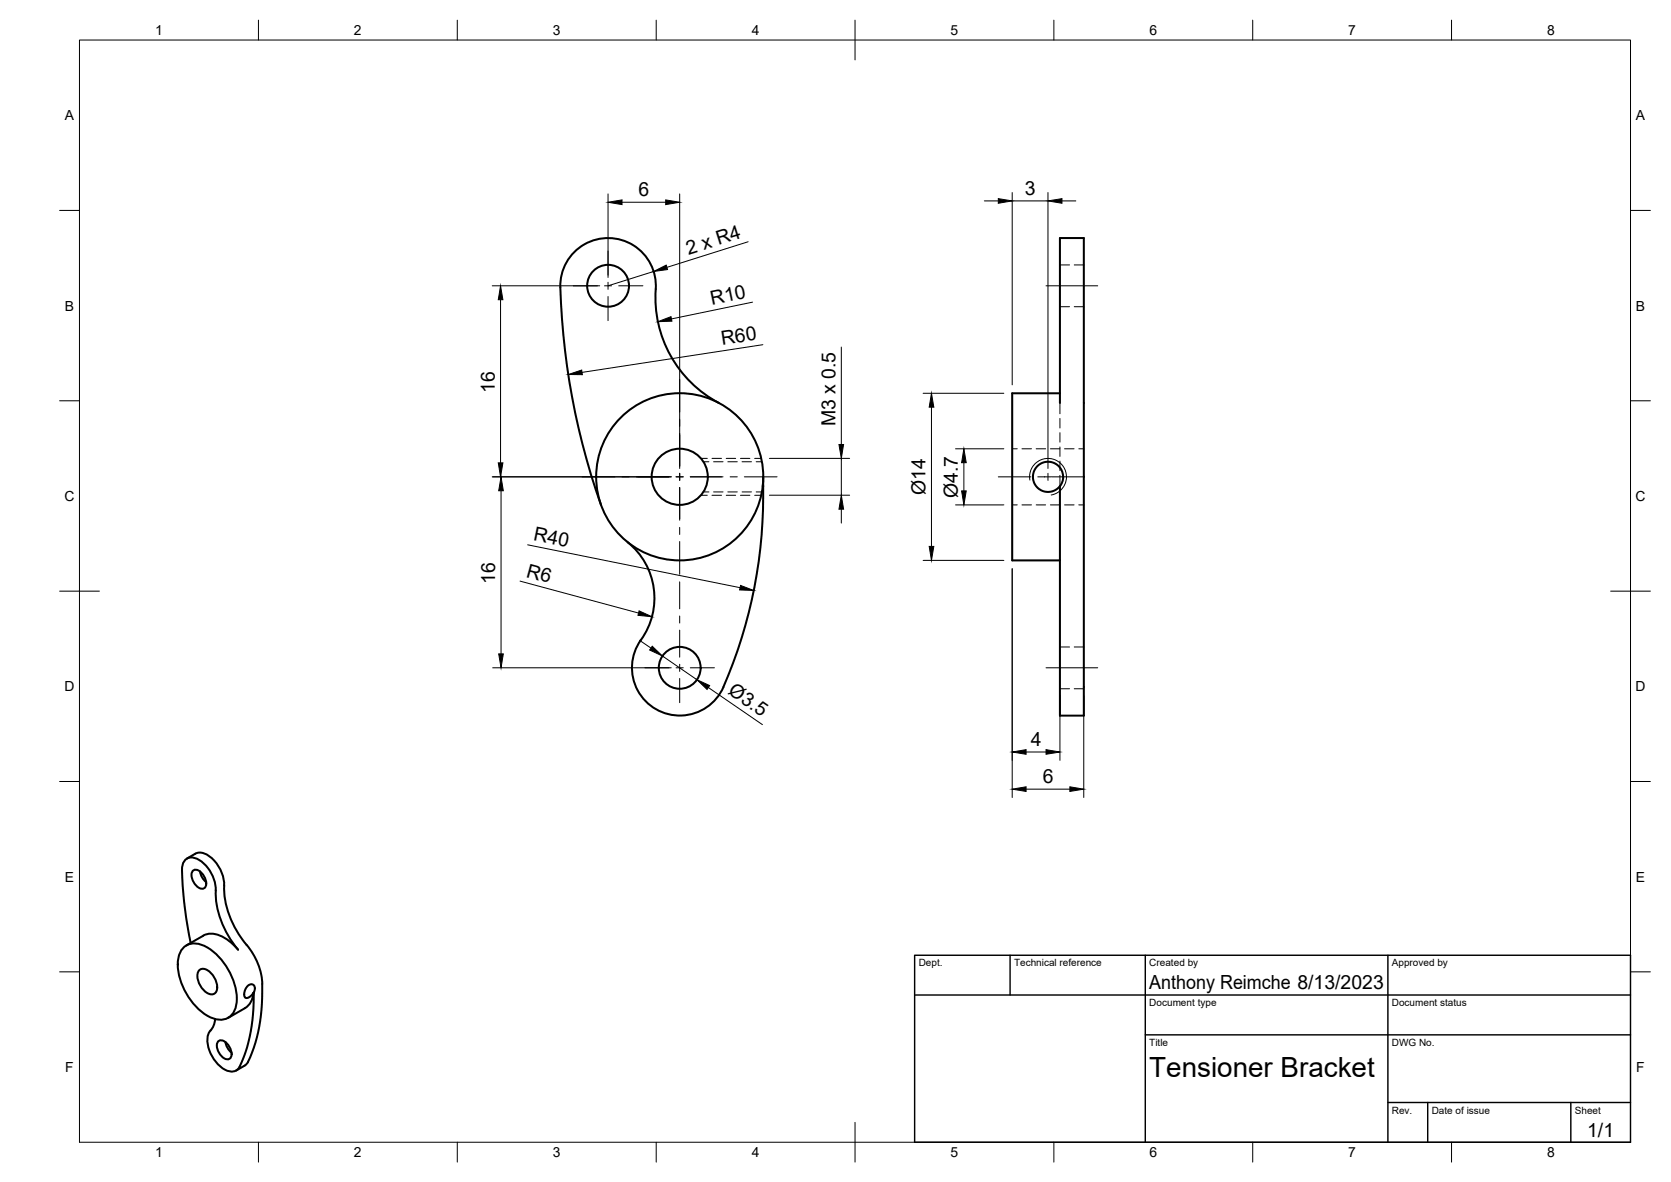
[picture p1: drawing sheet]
<svg xmlns="http://www.w3.org/2000/svg" width="420mm" height="297mm" viewBox="0 0 420 297" stroke-linecap="round" stroke-linejoin="round" font-family="sans-serif">
<!-- layer: Visible -->
<g fill="none" stroke="#000" stroke-width=".51">
<path d="M266.5 98.8h-12v42h12M180.7 101.3a30.2 30.2 0 0 1-15.8-29.7 12 12 0 0 0-12.3-11.8 12 12 0 0 0-11.7 12.4 180.4 180.4 0 0 0 10.2 54.6M191.9 119.8v2.4M266.5 101.3v-41.5h6v120h-6v-57.6M157.8 136.2a18.2 18.2 0 0 1 2.7 25.6 12 12 0 0 0 5 16.7 12 12 0 0 0 16.4-5.8M191.8 122.2h.1M191.9 122.2a120.6 120.6 0 0 1-10 50.5M48.4 218.9a1.58 1.58 0 0 1 2.4 .6l.9 1.5a1.58 1.58 0 0 1-.8 2.4 3.4 3.4 0 0 1-2.5-4.5zM49.1 214.5a4.2 4.2 0 0 1 4.8 1.8 9.2 9.2 0 0 1 2.5 6.2M49.1 214.5l-2.1 1.3M50.3 219l.5 1.5 1 1.2M45.9 238.4a4.2 4.2 0 0 1 5.1-.8 15.7 15.7 0 0 1 8.5 14.6 4.2 4.2 0 0 1-6.3 3.6 15.7 15.7 0 0 1-8.4-14.6l.2-1.1z"/>
<path d="M47.9 237a94.4 94.4 0 0 1-2.1-19.1 2.54 2.54 0 0 1 1.6-2.3 2.54 2.54 0 0 1 2.7 .5 9.5 9.5 0 0 1 4.1 8.7 23.4 23.4 0 0 0 5.7 13.9M51.1 235.1l-4.2 2.5M51.1 235.1a5.5 5.5 0 0 1 6 1l2.8 2.5M56.4 222.5a23.3 23.3 0 0 0 6.3 15.8 17 17 0 0 1 3.2 12.5 38.9 38.9 0 0 1-3.5 16M50.2 243.8a2.3 2.3 0 0 1 3 .9 4.6 4.6 0 0 1 1.2 4.5 1.74 1.74 0 0 1-2.9-.1 4.8 4.8 0 0 1-1.6-5zM61.6 253.3l-4.2 2.5M63.8 249.4v.1M63.8 249.4l-.6 2.1-.7 1.1-.9 .7M63.8 249.5a39.9 39.9 0 0 1-3.9 19 2.79 2.79 0 0 1-4-.1 8.7 8.7 0 0 1-3.5-8.5l1.3-2.2 .4-1.6M64.1 248.4l-.3 1.1M64.1 248.4l-.1-.6-.4-.4h-.6l-.6 .2-.8 1.4-.2 .7 .1 .8 .4 .3 .6-.1 1.3-1.3M54.8 261.8a1.58 1.58 0 0 1 2.4 .6l.8 1.4a1.58 1.58 0 0 1-.7 2.4 3.4 3.4 0 0 1-2.5-4.4z"/>
<path d="M56.7 261.9l.5 1.4 1 1.2M61.5 267.8l-2.1 1.2M62.4 266.8l-.9 1"/>
<circle cx="152.9" cy="71.8" r="5.3"/>
<circle cx="170.9" cy="119.8" r="7.1"/>
<circle cx="170.9" cy="119.8" r="21"/>
<circle cx="263.5" cy="119.8" r="3.8"/>
<circle cx="170.9" cy="167.8" r="5.3"/>
</g>
<!-- layer: Hidden -->
<g fill="none" stroke="#000" stroke-width=".25">
<path d="M266.5 66.6h2.4M266.5 77.1h2.4M270.1 66.6h2.4M270.1 77.1h2.4M176.8 116h1.4M179.4 116h2.4M183 116h2.4M186.6 116h2.4M190.1 116h1.5M254.5 112.8h1.3M257 112.8h2.4M260.5 112.8h2.4"/>
<path d="M264.1 112.8h2.4M266.5 101.3v2.7M266.5 105.2v2.4M266.5 108.7v2.4M266.5 112.3v2.4M266.5 115.9v2.4M266.5 119.5v2.7M267.7 112.8h2.4M271.3 112.8h1.2M176.8 123.6h1.4M179.4 123.6h2.4M183 123.6h2.4"/>
<path d="M186.6 123.6h2.4M190.1 123.6h1.5M254.5 126.9h1.3M257 126.9h2.4M260.5 126.9h2.4M264.1 126.9h2.4M267.7 126.9h2.4M271.3 126.9h1.2M266.5 162.6h2.4M266.5 173.1h2.4M270.1 162.6h2.4M270.1 173.1h2.4"/>
</g>
<!-- layer: Hidden Narrow -->
<path d="M176.2 115.2h1.6M179 115.2h2.4M182.6 115.2h2.4M186.2 115.2h2.4M189.8 115.2h1.6M176.2 124.5h1.6M179 124.5h2.4M182.6 124.5h2.4M186.2 124.5h2.4M189.8 124.5h1.6" fill="none" stroke="#000" stroke-width=".25"/>
<!-- layer: Visible Narrow -->
<path d="M191.6 123.4h.3M259 120.6v-1.9l.7-1.6 1.2-1.1 1.7-.7h1.7l1.5 .5 1.4 1.2 .8 1.6a4.6 4.6 0 0 1-1.5 4.7M266.5 123.4l-1.3 .7-.9 .3" fill="none" stroke="#000" stroke-width=".25"/>
<!-- layer: BORDER -->
<g fill="none" stroke="#000" stroke-width=".25">
<path d="M20 10.1h390v276.9h-390zM65 5.1v5M115 5.1v5M165 5.1v5M215 5.1v10M265 5.1v5M315 5.1v5M365 5.1v5M15 52.9h5M410 52.9h5M15 100.7h5M410 100.7h5"/>
<path d="M15 148.6h10M405 148.6h10M15 196.4h5M410 196.4h5M15 244.2h5M410 244.2h5M65 287v5M115 287v5M165 287v5M215 282.1v9.9M265 287v5M315 287v5"/>
<path d="M365 287v5"/>
</g>
<!-- layer: TITLEBLOCK -->
<path d="M230 240.1h180v46.9h-180zM230 250h180M254 240.1v9.9M288 240.1v46.9M349 240.1v46.9M288 260.1h122M349 277.1h61M359 277.1v9.9M395 277.1v9.9" fill="none" stroke="#000" stroke-width=".36"/>
<!-- layer: Smart Centers -->
<g fill="none" stroke="#000" stroke-width=".25">
<path d="M144.1 71.8h6.1M152 71.8h1.8M152.9 63.1v6.1M152.9 70.9v1.8M152.9 74.5v6.1M155.6 71.8h6M263 71.8h13M170.9 95.3v8.3M146.4 119.8h8.2M156.4 119.8h1.8M160 119.8h8.2M170 119.8h1.8"/>
<path d="M170.9 105.4v1.7M170.9 108.9v8.2M170.9 118.9v1.8M173.6 119.8h8.2M183.6 119.8h1.8M187.2 119.8h8.2M251 119.8h8.2M260.9 119.8h3.5M263.5 118.9v1.8M264.5 119.8h8.2M170.9 122.5v8.2M170.9 132.5v1.8"/>
<path d="M170.9 136.1v8.2M170.9 146.2v6.8M170.9 154.8v1.8M170.9 158.4v6.7M162.1 167.8h6.1M170 167.8h1.8M170.9 166.9v1.8M170.9 170.5v6.1M173.6 167.8h6M263 167.8h13"/>
</g>
<!-- layer: FD_Dimensions -->
<g fill="none" stroke="#000" stroke-width=".25">
<path d="M152.9 48.7v21M156.4 50.8h11M170.9 48.7v69M247.5 50.5h3.5M254.5 48.4v48.3M254.5 50.5h9M263.5 48.4v69.3M267 50.5h3.5M123.8 71.8h27M125.9 75.3v41M164.3 68.2l-11.4 3.6M188.1 60.8l-20.4 6.4"/>
<path d="M189.2 75.9l-20.4 4.2M191.8 86.6l-45.5 7M211.5 87.2v24.5M232.1 98.8h20.3M123.8 119.8h45M193.5 115.2h20.1M211.5 115.2v9.2M234.2 102.3v35M240.3 112.8h12.1M242.4 116.3v7.1M126 123.3v41M132.7 136.9l53.4 10.8"/>
<path d="M193.5 124.4h20.1M211.5 128v3.5M240.3 126.9h12.1M130.8 146l29.7 8.1M232.1 140.8h20.3M254.5 142.9v57.5M123.9 167.8h44.9M160.8 160.9l2.9 2M166.6 164.9l8.6 5.9M178.1 172.8l13.6 9.3M266.5 174.7v16.4M272.5 174.7v25.7"/>
<path d="M258 189h5M258 198.3h11"/>
</g>
<g fill="#000" stroke="#000" stroke-width=".25">
<path d="M152.9 50.8l3.5-.6v1.2zM167.4 50.2l3.5 .6-3.5 .6zM251 49.9l3.5 .6-3.5 .6zM263.5 50.5l3.5-.6v1.2zM125.9 71.8l.5 3.5h-1.1zM164.3 68.2l3.2-1.6 .4 1.1zM165.4 80.8l3.3-1.2 .3 1.1zM142.9 94.1l3.4-1.1 .1 1.2zM125.3 116.3h1.1l-.5 3.5zM210.9 111.7h1.2l-.6 3.5zM234.2 98.8l.6 3.5h-1.2zM242.4 112.8l.6 3.5h-1.2z"/>
<path d="M126 119.8l.6 3.5h-1.2zM211.5 124.4l.6 3.6h-1.2zM233.6 137.3h1.2l-.6 3.5zM241.8 123.4h1.2l-.6 3.5zM160.7 153.5l3.2 1.5-3.5-.4zM186.2 147.1l3.3 1.3-3.5-.1zM125.4 164.3h1.2l-.6 3.5zM164 162.4l2.6 2.5-3.3-1.5zM175.2 170.8l3.2 1.5-.6 1zM254.5 189l3.5-.6v1.2zM254.5 198.3l3.5-.6v1.2zM263 188.4l3.5 .6-3.5 .6z"/>
<path d="M269 197.7l3.5 .6-3.5 .6z"/>
</g>
<text font-size="7" x="289" y="270.6">Tensioner Bracket</text>
<g font-size="4.9">
<text x="160.5" y="49.4">6</text>
<text x="257.7" y="49">3</text>
<text x="173.1" y="64" transform="rotate(-17 173.1 64)">2 x R4</text>
<text x="179" y="76.5" transform="rotate(-12 179 76.5)">R10</text>
<text x="181.6" y="86.7" transform="rotate(-9 181.6 86.7)">R60</text>
<text x="124.4" y="98.7" transform="rotate(-90 124.4 98.7)">16</text>
<text x="210.1" y="107.2" transform="rotate(-90 210.1 107.2)">M3 x 0.5</text>
<text x="232.7" y="124.4" transform="rotate(-90 232.7 124.4)">Ø14</text>
<text x="240.8" y="125.1" transform="rotate(-90 240.8 125.1)">Ø4.7</text>
<text x="134" y="135.7" transform="rotate(11 134 135.7)">R40</text>
<text x="124.5" y="146.7" transform="rotate(-90 124.5 146.7)">16</text>
<text x="132.1" y="144.9" transform="rotate(15 132.1 144.9)">R6</text>
<text x="182.9" y="174.2" transform="rotate(35 182.9 174.2)">Ø3.5</text>
<text x="259.2" y="187.6">4</text>
<text x="262.2" y="196.9">6</text>
<text x="289" y="248.5">Anthony Reimche 8/13/2023</text>
<text x="399.1" y="285.7">1/1</text>
</g>
<g font-size="3.5">
<text x="39" y="8.8">1</text>
<text x="89" y="8.8">2</text>
<text x="139" y="8.8">3</text>
<text x="189" y="8.8">4</text>
<text x="239" y="8.8">5</text>
<text x="289" y="8.8">6</text>
<text x="339" y="8.8">7</text>
<text x="389" y="8.8">8</text>
<text x="16.3" y="30.2">A</text>
<text x="411.3" y="30.2">A</text>
<text x="16.3" y="78">B</text>
<text x="411.3" y="78">B</text>
<text x="16.2" y="125.9">C</text>
<text x="411.2" y="125.9">C</text>
<text x="16.2" y="173.7">D</text>
<text x="411.2" y="173.7">D</text>
<text x="16.3" y="221.6">E</text>
<text x="411.3" y="221.6">E</text>
<text x="16.4" y="269.4">F</text>
<text x="411.4" y="269.4">F</text>
<text x="39" y="290.8">1</text>
<text x="89" y="290.8">2</text>
<text x="139" y="290.8">3</text>
<text x="189" y="290.8">4</text>
<text x="239" y="290.8">5</text>
<text x="289" y="290.8">6</text>
<text x="339" y="290.8">7</text>
<text x="389" y="290.8">8</text>
</g>
<g font-size="2.5">
<text x="231" y="242.9">Dept.</text>
<text x="255" y="242.9">Technical reference</text>
<text x="289" y="242.9">Created by</text>
<text x="350" y="242.9">Approved by</text>
<text x="289" y="252.8">Document type</text>
<text x="350" y="252.8">Document status</text>
<text x="289" y="262.9">Title</text>
<text x="350" y="262.9">DWG No.</text>
<text x="350" y="279.9">Rev.</text>
<text x="360" y="279.9">Date of issue</text>
<text x="396" y="279.9">Sheet</text>
</g>
</svg>
